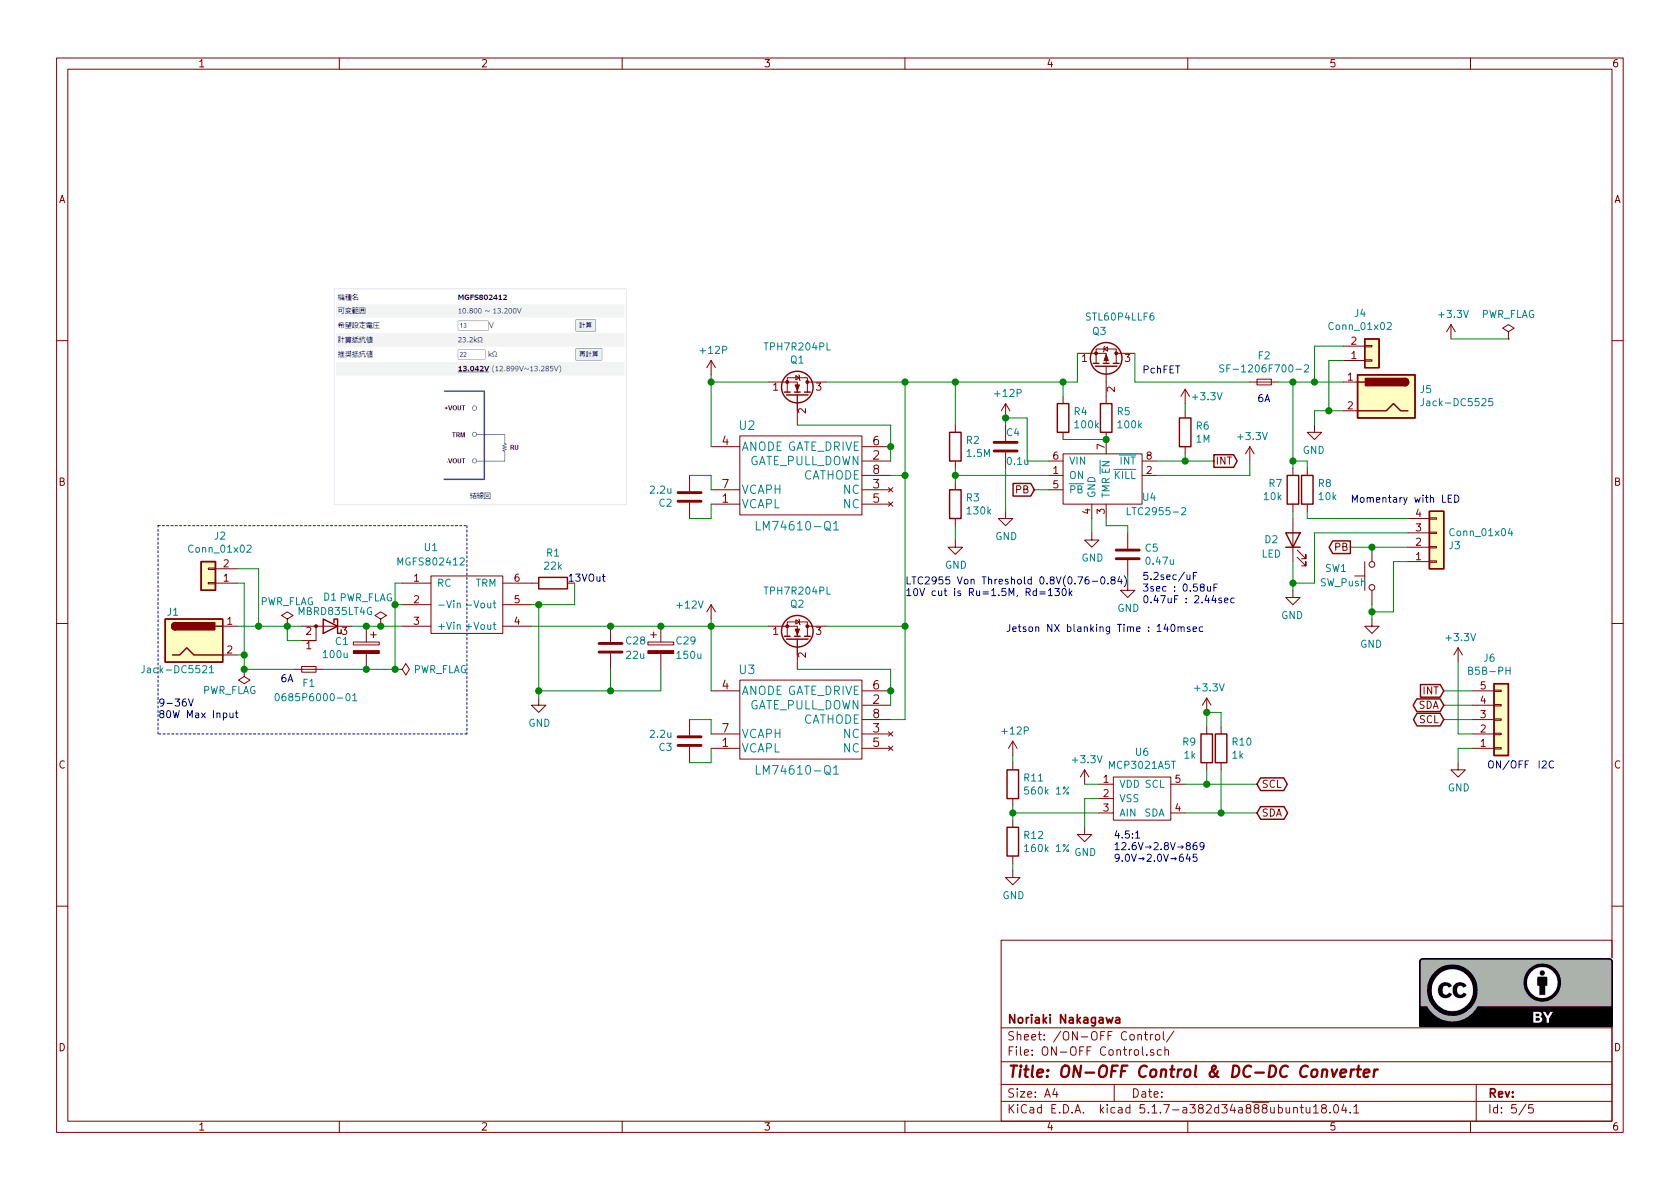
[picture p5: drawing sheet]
EESchema Schematic File Version 4
EELAYER 30 0
EELAYER END
$Descr A4 11693 8268
encoding utf-8
Sheet 5 5
Title "ON-OFF Control & DC-DC Converter"
Date ""
Rev ""
Comp "Noriaki Nakagawa"
Comment1 ""
Comment2 ""
Comment3 ""
Comment4 ""
$EndDescr
Text Notes 7950 2600 0    50   ~ 0
PchFET
Wire Wire Line
	2000 4450 2000 4350
Wire Wire Line
	2100 4450 2000 4450
Wire Wire Line
	2000 4350 2100 4350
Wire Wire Line
	2050 4650 1700 4650
Wire Wire Line
	2650 4350 2800 4350
Connection ~ 2650 4350
$Comp
L power:PWR_FLAG #FLG0104
U 1 1
P 2650 4350
F 0 "#FLG0104" H 2650 4425 50  0001 C CNN
F 1 "PWR_FLAG" H 2550 4550 50  0000 C CNN
F 2 "" H 2650 4350 50  0001 C CNN
F 3 "~" H 2650 4350 50  0001 C CNN
	1    2650 4350
	1    0    0    -1  
$EndComp
Text Notes 8750 2800 0    50   ~ 0
6A
$Comp
L Device:Fuse_Small F1
U 1 1
P 2150 4650
F 0 "F1" H 2150 4750 50  0000 C CNN
F 1 "0685P6000-01" H 2200 4850 50  0000 C CNN
F 2 "Fuse_Holders_and_Fuses:Fuse_SMD1206_HandSoldering" H 2150 4650 50  0001 C CNN
F 3 "~" H 2150 4650 50  0001 C CNN
F 4 "0685P6000-01" H 2150 4650 50  0001 C CNN "型番"
F 5 "https://www.digikey.jp/product-detail/ja/bel-fuse-inc/0685P6000-01/507-2451-1-ND/10057394" H 2150 4650 50  0001 C CNN "order_URL"
	1    2150 4650
	1    0    0    1   
$EndComp
Wire Wire Line
	10100 2350 10500 2350
$Comp
L power:PWR_FLAG #FLG0101
U 1 1
P 10500 2350
F 0 "#FLG0101" H 10500 2425 50  0001 C CNN
F 1 "PWR_FLAG" H 10500 2523 50  0000 C CNN
F 2 "" H 10500 2350 50  0001 C CNN
F 3 "~" H 10500 2350 50  0001 C CNN
	1    10500 2350
	1    0    0    -1  
$EndComp
$Comp
L power:+3.3V #PWR?
U 1 1
P 10100 2350
AR Path="/5FCFCEA4" Ref="#PWR?"  Part="1" 
AR Path="/601FBA46/5FCFCEA4" Ref="#PWR0102"  Part="1" 
F 0 "#PWR0102" H 10100 2200 50  0001 C CNN
F 1 "+3.3V" H 10115 2523 50  0000 C CNN
F 2 "" H 10100 2350 50  0001 C CNN
F 3 "" H 10100 2350 50  0001 C CNN
	1    10100 2350
	1    0    0    -1  
$EndComp
$Comp
L power:PWR_FLAG #FLG0102
U 1 1
P 2750 4650
F 0 "#FLG0102" H 2750 4725 50  0001 C CNN
F 1 "PWR_FLAG" V 2750 4778 50  0000 L CNN
F 2 "" H 2750 4650 50  0001 C CNN
F 3 "~" H 2750 4650 50  0001 C CNN
	1    2750 4650
	0    1    1    0   
$EndComp
Wire Wire Line
	10050 4800 10250 4800
Wire Wire Line
	10050 4900 10250 4900
Wire Wire Line
	10050 5000 10250 5000
Wire Wire Line
	10150 5100 10250 5100
Wire Wire Line
	10150 4600 10150 5100
Wire Wire Line
	10150 5200 10150 5300
Wire Wire Line
	10250 5200 10150 5200
Text GLabel 10050 4900 0    50   BiDi ~ 0
SDA
Text GLabel 10050 5000 0    50   BiDi ~ 0
SCL
Wire Wire Line
	8500 5650 8750 5650
Text GLabel 8750 5650 2    50   BiDi ~ 0
SDA
Text GLabel 8750 5450 2    50   BiDi ~ 0
SCL
$Comp
L power:GND #PWR?
U 1 1
P 10150 5300
AR Path="/5FAE19E6" Ref="#PWR?"  Part="1" 
AR Path="/601FBA46/5FAE19E6" Ref="#PWR0124"  Part="1" 
F 0 "#PWR0124" H 10150 5050 50  0001 C CNN
F 1 "GND" H 10155 5127 50  0000 C CNN
F 2 "" H 10150 5300 50  0001 C CNN
F 3 "" H 10150 5300 50  0001 C CNN
	1    10150 5300
	1    0    0    -1  
$EndComp
$Comp
L power:+3.3V #PWR?
U 1 1
P 10150 4600
AR Path="/5FADC544" Ref="#PWR?"  Part="1" 
AR Path="/601FBA46/5FADC544" Ref="#PWR0106"  Part="1" 
F 0 "#PWR0106" H 10150 4450 50  0001 C CNN
F 1 "+3.3V" H 10165 4773 50  0000 C CNN
F 2 "" H 10150 4600 50  0001 C CNN
F 3 "" H 10150 4600 50  0001 C CNN
	1    10150 4600
	1    0    0    -1  
$EndComp
Text GLabel 10050 4800 0    50   Input ~ 0
INT
Text Notes 10350 5350 0    50   ~ 0
ON/OFF
Text Notes 10700 5350 0    50   ~ 0
I2C
Wire Wire Line
	8400 5450 8750 5450
$Comp
L power:+3.3V #PWR05
U 1 1
P 7550 5450
F 0 "#PWR05" H 7550 5300 50  0001 C CNN
F 1 "+3.3V" H 7565 5623 50  0000 C CNN
F 2 "" H 7550 5450 50  0001 C CNN
F 3 "" H 7550 5450 50  0001 C CNN
	1    7550 5450
	1    0    0    -1  
$EndComp
$Comp
L power:+3.3V #PWR03
U 1 1
P 8400 4950
F 0 "#PWR03" H 8400 4800 50  0001 C CNN
F 1 "+3.3V" H 8415 5123 50  0000 C CNN
F 2 "" H 8400 4950 50  0001 C CNN
F 3 "" H 8400 4950 50  0001 C CNN
	1    8400 4950
	1    0    0    -1  
$EndComp
Text Notes 7750 6000 0    50   ~ 0
4.5:1\n12.6V→2.8V→869\n9.0V→2.0V→645
$Comp
L Device:R R?
U 1 1
P 7050 5450
AR Path="/5FA8C206" Ref="R?"  Part="1" 
AR Path="/601FBA46/5FA8C206" Ref="R11"  Part="1" 
F 0 "R11" H 7120 5496 50  0000 L CNN
F 1 "560k 1%" H 7120 5405 50  0000 L CNN
F 2 "Resistors_SMD:R_0603" V 6980 5450 50  0001 C CNN
F 3 "~" H 7050 5450 50  0001 C CNN
F 4 "https://www.digikey.jp/product-detail/ja/yageo/RC0603FR-07560KL/311-560KHRCT-ND/730252" H 7050 5450 50  0001 C CNN "order_URL"
F 5 "RC0603FR-07560KL" H 7050 5450 50  0001 C CNN "型番"
	1    7050 5450
	1    0    0    -1  
$EndComp
$Comp
L Device:R R?
U 1 1
P 7050 5850
AR Path="/5FA8C200" Ref="R?"  Part="1" 
AR Path="/601FBA46/5FA8C200" Ref="R12"  Part="1" 
F 0 "R12" H 7120 5896 50  0000 L CNN
F 1 "160k 1%" H 7120 5805 50  0000 L CNN
F 2 "Resistors_SMD:R_0603" V 6980 5850 50  0001 C CNN
F 3 "~" H 7050 5850 50  0001 C CNN
F 4 "https://www.digikey.jp/product-detail/ja/yageo/RC0603FR-07160KL/311-160KHRCT-ND/729920" H 7050 5850 50  0001 C CNN "order_URL"
F 5 "RC0603FR-07160KL" H 7050 5850 50  0001 C CNN "型番"
	1    7050 5850
	1    0    0    -1  
$EndComp
Wire Wire Line
	7050 5650 7650 5650
Wire Wire Line
	8500 5350 8500 5650
Wire Wire Line
	8400 5350 8400 5450
Connection ~ 8500 5650
Wire Wire Line
	8250 5650 8500 5650
Connection ~ 8400 5450
Wire Wire Line
	8250 5450 8400 5450
Wire Wire Line
	8500 4950 8500 5050
Wire Wire Line
	8400 4950 8500 4950
Connection ~ 8400 4950
Wire Wire Line
	8400 4950 8400 5050
$Comp
L Device:R R?
U 1 1
P 8500 5200
AR Path="/5FA8C1EE" Ref="R?"  Part="1" 
AR Path="/601FBA46/5FA8C1EE" Ref="R10"  Part="1" 
F 0 "R10" H 8570 5246 50  0000 L CNN
F 1 "1k" H 8570 5155 50  0000 L CNN
F 2 "Resistors_SMD:R_0603" V 8430 5200 50  0001 C CNN
F 3 "~" H 8500 5200 50  0001 C CNN
F 4 "https://www.digikey.jp/product-detail/ja/te-connectivity-passive-product/CRGCQ0603F1K0/A129688CT-ND/8577520" H 8500 5200 50  0001 C CNN "order_URL"
F 5 "CRGCQ0603F1K0" H 8500 5200 50  0001 C CNN "型番"
	1    8500 5200
	1    0    0    -1  
$EndComp
$Comp
L Device:R R?
U 1 1
P 8400 5200
AR Path="/5FA8C1E8" Ref="R?"  Part="1" 
AR Path="/601FBA46/5FA8C1E8" Ref="R9"  Part="1" 
F 0 "R9" H 8470 5246 50  0000 L CNN
F 1 "1k" H 8470 5155 50  0000 L CNN
F 2 "Resistors_SMD:R_0603" V 8330 5200 50  0001 C CNN
F 3 "~" H 8400 5200 50  0001 C CNN
F 4 "https://www.digikey.jp/product-detail/ja/te-connectivity-passive-product/CRGCQ0603F1K0/A129688CT-ND/8577520" H 8400 5200 50  0001 C CNN "order_URL"
F 5 "CRGCQ0603F1K0" H 8400 5200 50  0001 C CNN "型番"
	1    8400 5200
	-1   0    0    -1  
$EndComp
Wire Wire Line
	7550 5550 7550 5750
Wire Wire Line
	7650 5550 7550 5550
$Comp
L power:GND #PWR?
U 1 1
P 7550 5750
AR Path="/5FA8C1DE" Ref="#PWR?"  Part="1" 
AR Path="/601FBA46/5FA8C1DE" Ref="#PWR06"  Part="1" 
F 0 "#PWR06" H 7550 5500 50  0001 C CNN
F 1 "GND" H 7555 5577 50  0000 C CNN
F 2 "" H 7550 5750 50  0001 C CNN
F 3 "" H 7550 5750 50  0001 C CNN
	1    7550 5750
	1    0    0    -1  
$EndComp
Wire Wire Line
	7550 5450 7650 5450
Wire Wire Line
	7050 6000 7050 6050
Wire Wire Line
	7050 5250 7050 5300
Wire Wire Line
	7050 5600 7050 5650
Connection ~ 7050 5650
Wire Wire Line
	7050 5650 7050 5700
$Comp
L power:+12P #PWR?
U 1 1
P 7050 5250
AR Path="/5FA8C1D2" Ref="#PWR?"  Part="1" 
AR Path="/601FBA46/5FA8C1D2" Ref="#PWR04"  Part="1" 
F 0 "#PWR04" H 7050 5100 50  0001 C CNN
F 1 "+12P" H 7065 5423 50  0000 C CNN
F 2 "" H 7050 5250 50  0001 C CNN
F 3 "" H 7050 5250 50  0001 C CNN
	1    7050 5250
	1    0    0    -1  
$EndComp
$Comp
L power:GND #PWR?
U 1 1
P 7050 6050
AR Path="/5FA8C1CC" Ref="#PWR?"  Part="1" 
AR Path="/601FBA46/5FA8C1CC" Ref="#PWR07"  Part="1" 
F 0 "#PWR07" H 7050 5800 50  0001 C CNN
F 1 "GND" H 7055 5877 50  0000 C CNN
F 2 "" H 7050 6050 50  0001 C CNN
F 3 "" H 7050 6050 50  0001 C CNN
	1    7050 6050
	1    0    0    -1  
$EndComp
$Comp
L MCP3021A5T:MCP3021A5T U6
U 1 1
P 7950 5550
AR Path="/601FBA46/5FA8C1C6" Ref="U6"  Part="1" 
AR Path="/5FA8C1C6" Ref="U?"  Part="1" 
F 0 "U6" H 7950 5875 50  0000 C CNN
F 1 "MCP3021A5T" H 7950 5784 50  0000 C CNN
F 2 "TO_SOT_Packages_SMD:SOT-23-5" H 8050 5750 50  0001 C CNN
F 3 "" H 8050 5750 50  0001 C CNN
F 4 "MCP3021A5T" H 7950 5550 50  0001 C CNN "型番"
F 5 "https://www.digikey.jp/product-detail/ja/microchip-technology/MCP3021A5T-E-OT/MCP3021A5T-E-OTCT-ND/1979808" H 7950 5550 50  0001 C CNN "order_URL"
	1    7950 5550
	1    0    0    -1  
$EndComp
Text Notes 3950 4050 0    50   ~ 0
13VOut
Wire Wire Line
	3750 4800 3750 4850
Wire Wire Line
	3750 4800 4250 4800
Connection ~ 3750 4800
Wire Wire Line
	3750 4200 3750 4800
$Comp
L power:GND #PWR?
U 1 1
P 3750 4850
AR Path="/5FF4BE0D" Ref="#PWR?"  Part="1" 
AR Path="/601FBA46/5FF4BE0D" Ref="#PWR0121"  Part="1" 
F 0 "#PWR0121" H 3750 4600 50  0001 C CNN
F 1 "GND" H 3755 4677 50  0000 C CNN
F 2 "" H 3750 4850 50  0001 C CNN
F 3 "" H 3750 4850 50  0001 C CNN
	1    3750 4850
	1    0    0    -1  
$EndComp
Connection ~ 2000 4350
Wire Wire Line
	1800 4350 2000 4350
$Comp
L Device:Q_NMOS_SGD Q?
U 1 1
P 5550 2750
AR Path="/5FB5E197" Ref="Q?"  Part="1" 
AR Path="/601FBA46/5FB5E197" Ref="Q1"  Part="1" 
F 0 "Q1" V 5801 2750 50  0000 C CNN
F 1 "TPH7R204PL" V 5892 2750 50  0000 C CNN
F 2 "JetsonXavierNX_UPS:8-PowerVDFN" H 5750 2850 50  0001 C CNN
F 3 "~" H 5550 2750 50  0001 C CNN
F 4 "TPH7R204PL" H 5550 2750 50  0001 C CNN "型番"
F 5 "https://www.digikey.jp/product-detail/ja/toshiba-semiconductor-and-storage/TPH7R204PL-LQ/TPH7R204PLLQCT-ND/6570933" H 5550 2750 50  0001 C CNN "order_URL"
	1    5550 2750
	0    1    -1   0   
$EndComp
$Comp
L Device:Q_PMOS_SGD Q?
U 1 1
P 7700 2550
AR Path="/602E237F" Ref="Q?"  Part="1" 
AR Path="/601FBA46/602E237F" Ref="Q3"  Part="1" 
F 0 "Q3" V 7950 2450 50  0000 L CNN
F 1 "STL60P4LLF6" V 8050 2400 50  0000 L CNN
F 2 "JetsonXavierNX_UPS:8-PowerVDFN" H 7900 2650 50  0001 C CNN
F 3 "~" H 7700 2550 50  0001 C CNN
F 4 "STL60P4LLF6" H 7700 2550 50  0001 C CNN "型番"
F 5 "https://www.digikey.jp/product-detail/ja/stmicroelectronics/STL60P4LLF6/497-15480-1-ND/5244755" H 7700 2550 50  0001 C CNN "order_URL"
	1    7700 2550
	0    1    -1   0   
$EndComp
$Comp
L Device:C C?
U 1 1
P 4800 5150
AR Path="/5FF67FF7" Ref="C?"  Part="1" 
AR Path="/601FBA46/5FF67FF7" Ref="C3"  Part="1" 
F 0 "C3" H 4915 5196 50  0000 L CNN
F 1 "2.2u" H 4915 5105 50  0000 L CNN
F 2 "Capacitors_SMD:C_0603" H 4838 5000 50  0001 C CNN
F 3 "~" H 4800 5150 50  0001 C CNN
F 4 "CL10A225KP8NNNC" H 4800 5150 50  0001 C CNN "型番"
F 5 "https://www.digikey.jp/product-detail/ja/samsung-electro-mechanics/CL10A225KP8NNNC/1276-1085-1-ND/3889171" H 4800 5150 50  0001 C CNN "order_URL"
	1    4800 5150
	-1   0    0    1   
$EndComp
Wire Wire Line
	6200 4900 6200 4800
$Comp
L LM74610QDGKRQ1:LM74610QDGKRQ1 U?
U 1 1
P 5550 5000
AR Path="/5FF57CD6" Ref="U?"  Part="1" 
AR Path="/601FBA46/5FF57CD6" Ref="U3"  Part="1" 
F 0 "U3" H 5200 5350 60  0000 C CNN
F 1 "LM74610-Q1" H 5550 4650 60  0000 C CNN
F 2 "JetsonXavierNX_UPS:8-VSSOP" H 5550 4940 60  0001 C CNN
F 3 "https://www.ti.com/lit/ds/symlink/lm74610-q1.pdf" H 5550 5000 60  0001 C CNN
F 4 "LM74610QDGKRQ1" H 5550 5000 50  0001 C CNN "型番"
F 5 "https://www.digikey.jp/product-detail/ja/texas-instruments/LM74610QDGKRQ1/296-43067-1-ND/5722225" H 5550 5000 50  0001 C CNN "order_URL"
	1    5550 5000
	1    0    0    -1  
$EndComp
Connection ~ 6200 4800
Wire Wire Line
	6200 4650 6200 4800
$Comp
L power:+3.3V #PWR?
U 1 1
P 8250 2800
AR Path="/5FF423EA" Ref="#PWR?"  Part="1" 
AR Path="/601FBA46/5FF423EA" Ref="#PWR0103"  Part="1" 
F 0 "#PWR0103" H 8250 2650 50  0001 C CNN
F 1 "+3.3V" H 8400 2850 50  0000 C CNN
F 2 "" H 8250 2800 50  0001 C CNN
F 3 "" H 8250 2800 50  0001 C CNN
	1    8250 2800
	1    0    0    -1  
$EndComp
Wire Wire Line
	8050 3300 8700 3300
Wire Wire Line
	8700 3300 8700 3200
$Comp
L power:+3.3V #PWR?
U 1 1
P 8700 3200
AR Path="/5FF3D797" Ref="#PWR?"  Part="1" 
AR Path="/601FBA46/5FF3D797" Ref="#PWR0101"  Part="1" 
F 0 "#PWR0101" H 8700 3050 50  0001 C CNN
F 1 "+3.3V" H 8715 3373 50  0000 C CNN
F 2 "" H 8700 3200 50  0001 C CNN
F 3 "" H 8700 3200 50  0001 C CNN
	1    8700 3200
	1    0    0    -1  
$EndComp
Wire Wire Line
	4250 4650 4250 4800
Connection ~ 4250 4800
Wire Wire Line
	4600 4800 4250 4800
Wire Wire Line
	4600 4650 4600 4800
Wire Wire Line
	4600 4350 4950 4350
Connection ~ 4600 4350
$Comp
L Device:CP C29
U 1 1
P 4600 4500
F 0 "C29" H 4700 4550 50  0000 L CNN
F 1 "150u" H 4700 4450 50  0000 L CNN
F 2 "JetsonXavierNX_UPS:PCR1V151MCL1GS" H 4638 4350 50  0001 C CNN
F 3 "~" H 4600 4500 50  0001 C CNN
F 4 " PCR1V151MCL1GS" H 4600 4500 50  0001 C CNN "型番"
F 5 "https://www.digikey.jp/product-detail/ja/nichicon/PCR1V151MCL1GS/493-13762-1-ND/4694748" H 4600 4500 50  0001 C CNN "order_URL"
	1    4600 4500
	1    0    0    -1  
$EndComp
Wire Wire Line
	4250 4350 4600 4350
Connection ~ 4250 4350
$Comp
L Device:C C28
U 1 1
P 4250 4500
F 0 "C28" H 4350 4550 50  0000 L CNN
F 1 "22u" H 4350 4450 50  0000 L CNN
F 2 "Capacitors_SMD:C_1210" H 4288 4350 50  0001 C CNN
F 3 "" H 4250 4500 50  0001 C CNN
F 4 "GRM32ER71E226K" H 4250 4500 50  0001 C CNN "型番"
F 5 "https://www.digikey.jp/product-detail/ja/murata-electronics/GRM32ER71E226KE15L/490-5313-1-ND/2039092" H 4250 4500 50  0001 C CNN "order_URL"
	1    4250 4500
	1    0    0    -1  
$EndComp
Wire Wire Line
	9550 4250 9550 4300
Wire Wire Line
	9700 3900 9800 3900
Wire Wire Line
	9700 4250 9700 3900
Wire Wire Line
	9550 4250 9700 4250
Connection ~ 9550 4250
Wire Wire Line
	9550 4200 9550 4250
Wire Wire Line
	9100 3600 9800 3600
Wire Wire Line
	9100 3550 9100 3600
Wire Wire Line
	9100 3200 9100 3250
Wire Wire Line
	9000 2650 9000 3200
Wire Wire Line
	9000 3200 9000 3250
Connection ~ 9000 3200
Wire Wire Line
	9000 3200 9100 3200
$Comp
L Device:R R?
U 1 1
P 9100 3400
AR Path="/6069025F" Ref="R?"  Part="1" 
AR Path="/601FBA46/6069025F" Ref="R8"  Part="1" 
F 0 "R8" H 9030 3446 50  0000 R CNN
F 1 "10k" H 9030 3355 50  0000 R CNN
F 2 "Resistors_SMD:R_0603" V 9030 3400 50  0001 C CNN
F 3 "~" H 9100 3400 50  0001 C CNN
F 4 "https://www.digikey.jp/product-detail/ja/te-connectivity-passive-product/CRG0603F10K-10/A121523CT-ND/5246510" H 9100 3400 50  0001 C CNN "order_URL"
F 5 "CRG0603F10K/10" H 9100 3400 50  0001 C CNN "型番"
	1    9100 3400
	-1   0    0    -1  
$EndComp
Wire Wire Line
	9000 3550 9000 3600
Wire Wire Line
	9150 3700 9150 4050
Wire Wire Line
	9000 3900 9000 4050
Wire Wire Line
	9000 4050 9000 4100
Connection ~ 9000 4050
Wire Wire Line
	9000 4050 9150 4050
Wire Wire Line
	9150 3700 9800 3700
$Comp
L Device:LED D2
U 1 1
P 9000 3750
F 0 "D2" V 9000 3900 50  0000 C CNN
F 1 "LED" V 8900 3900 50  0000 C CNN
F 2 "LEDs:LED_0603" H 9000 3750 50  0001 C CNN
F 3 "~" H 9000 3750 50  0001 C CNN
F 4 "https://www.digikey.jp/product-detail/ja/lite-on-inc/LTST-C190KRKT/160-1436-1-ND/386816" H 9000 3750 50  0001 C CNN "order_URL"
F 5 "LTST-C190KRKT" H 9000 3750 50  0001 C CNN "型番"
	1    9000 3750
	0    -1   -1   0   
$EndComp
Wire Wire Line
	9550 3800 9800 3800
Wire Wire Line
	9400 3800 9550 3800
Connection ~ 9550 3800
$Comp
L Switch:SW_Push SW1
U 1 1
P 9550 4000
F 0 "SW1" V 9600 4250 50  0000 C CNN
F 1 "SW_Push" V 9500 4200 50  0000 C CNN
F 2 "Buttons_Switches_ThroughHole:SW_Tactile_SPST_Angled_PTS645Vx83-2LFS" H 9550 4200 50  0001 C CNN
F 3 "~" H 9550 4200 50  0001 C CNN
F 4 "SKHHLPA010" H 9550 4000 50  0001 C CNN "型番"
F 5 "https://akizukidenshi.com/catalog/g/gP-07193/" H 9550 4000 50  0001 C CNN "order_URL"
	1    9550 4000
	0    -1   -1   0   
$EndComp
Wire Notes Line
	1100 3650 3250 3650
Wire Notes Line
	1100 5100 1100 3650
Wire Notes Line
	3250 5100 1100 5100
Wire Notes Line
	3250 3650 3250 5100
Text Notes 7000 4400 0    50   ~ 0
Jetson NX blanking Time : 140msec
Wire Wire Line
	8700 2650 7900 2650
Connection ~ 9000 2650
Wire Wire Line
	9000 2650 8900 2650
Wire Wire Line
	4950 4300 4950 4350
Wire Wire Line
	9150 2400 9350 2400
Wire Wire Line
	9150 2650 9000 2650
Wire Wire Line
	9150 2650 9350 2650
Connection ~ 9150 2650
Wire Wire Line
	9150 2650 9150 2400
Wire Wire Line
	9150 2850 9250 2850
Wire Wire Line
	9250 2850 9350 2850
Connection ~ 9250 2850
Wire Wire Line
	9250 2500 9250 2850
Wire Wire Line
	9350 2500 9250 2500
$Comp
L Connector_Generic:Conn_01x02 J4
U 1 1
P 9550 2500
F 0 "J4" H 9468 2175 50  0000 C CNN
F 1 "Conn_01x02" H 9468 2266 50  0000 C CNN
F 2 "Connectors_JST:JST_XH_B02B-XH-A_02x2.50mm_Straight" H 9550 2500 50  0001 C CNN
F 3 "~" H 9550 2500 50  0001 C CNN
F 4 "https://akizukidenshi.com/catalog/g/gC-12247/" H 9550 2500 50  0001 C CNN "order_URL"
F 5 "B02B-XH-A" H 9550 2500 50  0001 C CNN "型番"
	1    9550 2500
	1    0    0    1   
$EndComp
$Comp
L Device:R R?
U 1 1
P 3850 4050
AR Path="/60077046" Ref="R?"  Part="1" 
AR Path="/601FBA46/60077046" Ref="R1"  Part="1" 
F 0 "R1" V 4057 4050 50  0000 C CNN
F 1 "22k" V 3966 4050 50  0000 C CNN
F 2 "Resistors_SMD:R_0603" V 3780 4050 50  0001 C CNN
F 3 "~" H 3850 4050 50  0001 C CNN
F 4 "https://www.digikey.jp/product-detail/ja/te-connectivity-passive-product/CRGCQ0603F22K/A129704CT-ND/8577536" H 3850 4050 50  0001 C CNN "order_URL"
F 5 "CRGCQ0603F22K" H 3850 4050 50  0001 C CNN "型番"
	1    3850 4050
	0    -1   -1   0   
$EndComp
Wire Wire Line
	1800 3950 1800 4350
Wire Wire Line
	1650 3950 1800 3950
Wire Wire Line
	1700 4050 1650 4050
Wire Wire Line
	1700 4550 1700 4050
Wire Wire Line
	1700 4550 1650 4550
Connection ~ 1800 4350
Wire Wire Line
	1650 4350 1800 4350
$Comp
L Connector_Generic:Conn_01x02 J2
U 1 1
P 1450 4050
F 0 "J2" H 1368 3725 50  0000 C CNN
F 1 "Conn_01x02" H 1368 3816 50  0000 C CNN
F 2 "Connectors_JST:JST_XH_B02B-XH-A_02x2.50mm_Straight" H 1450 4050 50  0001 C CNN
F 3 "~" H 1450 4050 50  0001 C CNN
F 4 "B02B-XH-A" H 1450 4050 50  0001 C CNN "型番"
F 5 "https://akizukidenshi.com/catalog/g/gC-12247/" H 1450 4050 50  0001 C CNN "order_URL"
	1    1450 4050
	-1   0    0    1   
$EndComp
$Comp
L power:PWR_FLAG #FLG0112
U 1 1
P 1700 4650
F 0 "#FLG0112" H 1700 4725 50  0001 C CNN
F 1 "PWR_FLAG" H 1800 4800 50  0000 C CNN
F 2 "" H 1700 4650 50  0001 C CNN
F 3 "~" H 1700 4650 50  0001 C CNN
	1    1700 4650
	-1   0    0    1   
$EndComp
Wire Wire Line
	2750 4050 2750 4200
Wire Wire Line
	2800 4050 2750 4050
Wire Wire Line
	2750 4200 2800 4200
Connection ~ 1700 4550
Connection ~ 1700 4650
Wire Wire Line
	1700 4650 1700 4550
$Comp
L Connector:Jack-DC J1
U 1 1
P 1350 4450
F 0 "J1" H 1250 4650 50  0000 R CNN
F 1 "Jack-DC5521" H 1500 4250 50  0000 R CNN
F 2 "JetsonXavierNX_UPS:CUI_PJ-002B" H 1400 4410 50  0001 C CNN
F 3 "~" H 1400 4410 50  0001 C CNN
F 4 "PJ-002A" H 1350 4450 50  0001 C CNN "型番"
F 5 "https://www.digikey.jp/product-detail/ja/cui-devices/PJ-002A/CP-002A-ND/96962" H 1350 4450 50  0001 C CNN "order_URL"
	1    1350 4450
	1    0    0    -1  
$EndComp
Text Notes 1950 4750 0    50   ~ 0
6A
Text Notes 1100 5000 0    50   ~ 0
9-36V\n80W Max Input
$Comp
L Device:D_Schottky_AAK D?
U 1 1
P 2300 4350
AR Path="/5FFA9DFF" Ref="D?"  Part="1" 
AR Path="/601FBA46/5FFA9DFF" Ref="D1"  Part="1" 
F 0 "D1" H 2250 4150 50  0000 L CNN
F 1 "MBRD835LT4G" H 2000 4250 50  0000 L CNN
F 2 "JetsonXavierNX_UPS:TO-252-3" H 2300 4350 50  0001 C CNN
F 3 "~" H 2300 4350 50  0001 C CNN
F 4 "MBRD835LT4G" V 2300 4350 50  0001 C CNN "型番"
F 5 "https://www.digikey.jp/product-detail/ja/on-semiconductor/MBRD835LT4G/MBRD835LT4GOSCT-ND/917990" V 2300 4350 50  0001 C CNN "order_URL"
	1    2300 4350
	-1   0    0    1   
$EndComp
$Comp
L power:PWR_FLAG #FLG0111
U 1 1
P 2000 4350
F 0 "#FLG0111" H 2000 4425 50  0001 C CNN
F 1 "PWR_FLAG" H 2000 4523 50  0000 C CNN
F 2 "" H 2000 4350 50  0001 C CNN
F 3 "~" H 2000 4350 50  0001 C CNN
	1    2000 4350
	1    0    0    -1  
$EndComp
Connection ~ 2750 4650
Connection ~ 2750 4200
Wire Wire Line
	2750 4200 2750 4650
Wire Wire Line
	2550 4650 2250 4650
Wire Wire Line
	2550 4650 2750 4650
Connection ~ 2550 4650
Wire Wire Line
	2550 4350 2650 4350
Wire Wire Line
	2450 4350 2550 4350
Connection ~ 2550 4350
$Comp
L Device:CP C1
U 1 1
P 2550 4500
F 0 "C1" H 2668 4546 50  0000 L CNN
F 1 "100u" H 2668 4455 50  0000 L CNN
F 2 "JetsonXavierNX_UPS:EEE-1VA101XP" H 2588 4350 50  0001 C CNN
F 3 "~" H 2550 4500 50  0001 C CNN
F 4 "EMHL350ARA101MF80G" H 2550 4500 50  0001 C CNN "型番"
F 5 "https://www.digikey.jp/product-detail/ja/united-chemi-con/EMHL350ARA101MF80G/565-EMHL350ARA101MF80GCT-ND/10487134" H 2550 4500 50  0001 C CNN "order_URL"
	1    2550 4500
	-1   0    0    -1  
$EndComp
Wire Wire Line
	3700 4200 3750 4200
$Comp
L MGFS802412:MGFS802412 U1
U 1 1
P 3250 4200
F 0 "U1" H 3000 4600 50  0000 C CNN
F 1 "MGFS802412" H 3000 4500 50  0000 C CNN
F 2 "JetsonXavierNX_UPS:MGFS80" H 3050 4450 50  0001 C CNN
F 3 "" H 3050 4450 50  0001 C CNN
F 4 "MGFS802412" H 3250 4200 50  0001 C CNN "型番"
F 5 "https://www.furutaka-netsel.co.jp/maker/cosel/mgfs802412" H 3250 4200 50  0001 C CNN "order_URL"
	1    3250 4200
	1    0    0    -1  
$EndComp
$Comp
L power:GND #PWR?
U 1 1
P 9150 2950
AR Path="/5FB9EAE8" Ref="#PWR?"  Part="1" 
AR Path="/601FBA46/5FB9EAE8" Ref="#PWR0120"  Part="1" 
F 0 "#PWR0120" H 9150 2700 50  0001 C CNN
F 1 "GND" H 9155 2777 50  0000 C CNN
F 2 "" H 9150 2950 50  0001 C CNN
F 3 "" H 9150 2950 50  0001 C CNN
	1    9150 2950
	-1   0    0    -1  
$EndComp
Wire Wire Line
	9150 2850 9150 2950
$Comp
L Connector:Jack-DC J5
U 1 1
P 9650 2750
F 0 "J5" H 9420 2800 50  0000 R CNN
F 1 "Jack-DC5525" H 9420 2709 50  0000 R CNN
F 2 "JetsonXavierNX_UPS:CUI_PJ-002B" H 9700 2710 50  0001 C CNN
F 3 "~" H 9700 2710 50  0001 C CNN
F 4 "PJ-202BH" H 9650 2750 50  0001 C CNN "型番"
F 5 "https://www.digikey.jp/product-detail/ja/cui-devices/PJ-202BH/CP-202BH-ND/408451" H 9650 2750 50  0001 C CNN "order_URL"
	1    9650 2750
	-1   0    0    -1  
$EndComp
Text Notes 9400 3500 0    50   ~ 0
Momentary with LED
Wire Wire Line
	6300 4350 5750 4350
Connection ~ 6300 4350
Wire Wire Line
	6300 5000 6300 4350
Wire Wire Line
	6200 5000 6300 5000
Wire Wire Line
	5550 4650 6200 4650
Connection ~ 4950 4350
Wire Wire Line
	4950 4350 4950 4800
Wire Wire Line
	5350 4350 4950 4350
Wire Wire Line
	4950 5300 4950 5200
Wire Wire Line
	4800 5300 4950 5300
Wire Wire Line
	4950 5000 4800 5000
Wire Wire Line
	4950 5100 4950 5000
$Comp
L Device:Q_NMOS_SGD Q?
U 1 1
P 5550 4450
AR Path="/5FB5E1C6" Ref="Q?"  Part="1" 
AR Path="/601FBA46/5FB5E1C6" Ref="Q2"  Part="1" 
F 0 "Q2" V 5801 4450 50  0000 C CNN
F 1 "TPH7R204PL" V 5892 4450 50  0000 C CNN
F 2 "JetsonXavierNX_UPS:8-PowerVDFN" H 5750 4550 50  0001 C CNN
F 3 "~" H 5550 4450 50  0001 C CNN
F 4 "TPH7R204PL" H 5550 4450 50  0001 C CNN "型番"
F 5 "https://www.digikey.jp/product-detail/ja/toshiba-semiconductor-and-storage/TPH7R204PL-LQ/TPH7R204PLLQCT-ND/6570933" H 5550 4450 50  0001 C CNN "order_URL"
	1    5550 4450
	0    1    -1   0   
$EndComp
$Comp
L power:+12P #PWR?
U 1 1
P 4950 2600
AR Path="/5FB5E1B9" Ref="#PWR?"  Part="1" 
AR Path="/601FBA46/5FB5E1B9" Ref="#PWR0119"  Part="1" 
F 0 "#PWR0119" H 4950 2450 50  0001 C CNN
F 1 "+12P" H 4965 2773 50  0000 C CNN
F 2 "" H 4950 2600 50  0001 C CNN
F 3 "" H 4950 2600 50  0001 C CNN
	1    4950 2600
	1    0    0    -1  
$EndComp
Connection ~ 6300 2650
Wire Wire Line
	6300 2650 5750 2650
Wire Wire Line
	6300 3300 6300 4350
Wire Wire Line
	6300 3300 6300 2650
Connection ~ 6300 3300
Wire Wire Line
	6200 3300 6300 3300
Wire Wire Line
	5550 2950 6200 2950
Wire Wire Line
	4950 2600 4950 2650
Wire Wire Line
	4950 2650 4950 3100
Connection ~ 4950 2650
Wire Wire Line
	5350 2650 4950 2650
Wire Wire Line
	4950 3600 4950 3500
Wire Wire Line
	4800 3600 4950 3600
Wire Wire Line
	4950 3300 4800 3300
Wire Wire Line
	4950 3400 4950 3300
$Comp
L Device:C C?
U 1 1
P 4800 3450
AR Path="/5FB5E1A4" Ref="C?"  Part="1" 
AR Path="/601FBA46/5FB5E1A4" Ref="C2"  Part="1" 
F 0 "C2" H 4915 3496 50  0000 L CNN
F 1 "2.2u" H 4915 3405 50  0000 L CNN
F 2 "Capacitors_SMD:C_0603" H 4838 3300 50  0001 C CNN
F 3 "~" H 4800 3450 50  0001 C CNN
F 4 "CL10A225KP8NNNC" H 4800 3450 50  0001 C CNN "型番"
F 5 "https://www.digikey.jp/product-detail/ja/samsung-electro-mechanics/CL10A225KP8NNNC/1276-1085-1-ND/3889171" H 4800 3450 50  0001 C CNN "order_URL"
	1    4800 3450
	-1   0    0    1   
$EndComp
Wire Wire Line
	6200 3100 6200 3200
Wire Wire Line
	6200 2950 6200 3100
Connection ~ 6200 3100
$Comp
L LM74610QDGKRQ1:LM74610QDGKRQ1 U?
U 1 1
P 5550 3300
AR Path="/5FB5E19E" Ref="U?"  Part="1" 
AR Path="/601FBA46/5FB5E19E" Ref="U2"  Part="1" 
F 0 "U2" H 5200 3650 60  0000 C CNN
F 1 "LM74610-Q1" H 5550 2950 60  0000 C CNN
F 2 "JetsonXavierNX_UPS:8-VSSOP" H 5550 3240 60  0001 C CNN
F 3 "https://www.ti.com/lit/ds/symlink/lm74610-q1.pdf" H 5550 3300 60  0001 C CNN
F 4 "LM74610QDGKRQ1" H 5550 3300 50  0001 C CNN "型番"
F 5 "https://www.digikey.jp/product-detail/ja/texas-instruments/LM74610QDGKRQ1/296-43067-1-ND/5722225" H 5550 3300 50  0001 C CNN "order_URL"
	1    5550 3300
	1    0    0    -1  
$EndComp
$Comp
L power:+12V #PWR?
U 1 1
P 4950 4300
AR Path="/5FB5E18F" Ref="#PWR?"  Part="1" 
AR Path="/601FBA46/5FB5E18F" Ref="#PWR0118"  Part="1" 
F 0 "#PWR0118" H 4950 4150 50  0001 C CNN
F 1 "+12V" H 4800 4400 50  0000 C CNN
F 2 "" H 4950 4300 50  0001 C CNN
F 3 "" H 4950 4300 50  0001 C CNN
	1    4950 4300
	1    0    0    -1  
$EndComp
Wire Wire Line
	8050 3200 8250 3200
Connection ~ 8250 3200
Wire Wire Line
	8250 3150 8250 3200
Wire Wire Line
	8250 2800 8250 2850
$Comp
L Device:R R?
U 1 1
P 8250 3000
AR Path="/6033C4E2" Ref="R?"  Part="1" 
AR Path="/601FBA46/6033C4E2" Ref="R6"  Part="1" 
F 0 "R6" H 8320 3046 50  0000 L CNN
F 1 "1M" H 8320 2955 50  0000 L CNN
F 2 "Resistors_SMD:R_0603" V 8180 3000 50  0001 C CNN
F 3 "~" H 8250 3000 50  0001 C CNN
F 4 "https://www.digikey.jp/product-detail/ja/te-connectivity-passive-product/CRGCQ0603J1M0/A130109CT-ND/8577941" H 8250 3000 50  0001 C CNN "order_URL"
F 5 "CRGCQ0603J1M0" H 8250 3000 50  0001 C CNN "型番"
	1    8250 3000
	1    0    0    -1  
$EndComp
Text GLabel 8450 3200 2    50   Output ~ 0
INT
Wire Wire Line
	7000 3250 7000 3550
$Comp
L power:GND #PWR?
U 1 1
P 7000 3550
AR Path="/6031AF91" Ref="#PWR?"  Part="1" 
AR Path="/601FBA46/6031AF91" Ref="#PWR0117"  Part="1" 
F 0 "#PWR0117" H 7000 3300 50  0001 C CNN
F 1 "GND" H 7005 3377 50  0000 C CNN
F 2 "" H 7000 3550 50  0001 C CNN
F 3 "" H 7000 3550 50  0001 C CNN
	1    7000 3550
	1    0    0    -1  
$EndComp
Wire Wire Line
	7000 2900 7150 2900
$Comp
L Device:Fuse_Small F?
U 1 1
P 8800 2650
AR Path="/602E2371" Ref="F?"  Part="1" 
AR Path="/601FBA46/602E2371" Ref="F2"  Part="1" 
F 0 "F2" H 8800 2835 50  0000 C CNN
F 1 "SF-1206F700-2" H 8800 2744 50  0000 C CNN
F 2 "Fuse_Holders_and_Fuses:Fuse_SMD1206_HandSoldering" H 8800 2650 50  0001 C CNN
F 3 "~" H 8800 2650 50  0001 C CNN
F 4 "SF-1206F700-2" H 8800 2650 50  0001 C CNN "型番"
F 5 "https://www.digikey.jp/product-detail/ja/bourns-inc/SF-1206F700-2/SF-1206F700-2CT-ND/1948210" H 8800 2650 50  0001 C CNN "order_URL"
	1    8800 2650
	1    0    0    -1  
$EndComp
$Comp
L Device:R R?
U 1 1
P 6650 3100
AR Path="/602E2363" Ref="R?"  Part="1" 
AR Path="/601FBA46/602E2363" Ref="R2"  Part="1" 
F 0 "R2" H 6720 3146 50  0000 L CNN
F 1 "1.5M" H 6720 3055 50  0000 L CNN
F 2 "Resistors_SMD:R_0603" V 6580 3100 50  0001 C CNN
F 3 "https://www.yageo.com/upload/media/product/productsearch/datasheet/rchip/PYu-RC_Group_51_RoHS_L_11.pdf" H 6650 3100 50  0001 C CNN
F 4 "https://www.digikey.jp/product-detail/ja/yageo/RC0603FR-071M5L/311-1-50MHRCT-ND/729812" H 6650 3100 50  0001 C CNN "order_URL"
F 5 "RC0603FR-071M5L" H 6650 3100 50  0001 C CNN "型番"
	1    6650 3100
	1    0    0    -1  
$EndComp
$Comp
L Device:R R?
U 1 1
P 6650 3500
AR Path="/602E235D" Ref="R?"  Part="1" 
AR Path="/601FBA46/602E235D" Ref="R3"  Part="1" 
F 0 "R3" H 6720 3546 50  0000 L CNN
F 1 "130k" H 6720 3455 50  0000 L CNN
F 2 "Resistors_SMD:R_0603" V 6580 3500 50  0001 C CNN
F 3 "https://www.yageo.com/upload/media/product/productsearch/datasheet/rchip/PYu-RC_Group_51_RoHS_L_11.pdf" H 6650 3500 50  0001 C CNN
F 4 "https://www.digikey.jp/product-detail/ja/yageo/RC0603FR-07130KL/311-130KHRCT-ND/729882" H 6650 3500 50  0001 C CNN "order_URL"
F 5 "RC0603FR-07130KL" H 6650 3500 50  0001 C CNN "型番"
	1    6650 3500
	1    0    0    -1  
$EndComp
$Comp
L power:GND #PWR?
U 1 1
P 6650 3750
AR Path="/602E2354" Ref="#PWR?"  Part="1" 
AR Path="/601FBA46/602E2354" Ref="#PWR0116"  Part="1" 
F 0 "#PWR0116" H 6650 3500 50  0001 C CNN
F 1 "GND" H 6655 3577 50  0000 C CNN
F 2 "" H 6650 3750 50  0001 C CNN
F 3 "" H 6650 3750 50  0001 C CNN
	1    6650 3750
	1    0    0    -1  
$EndComp
Wire Wire Line
	6650 3750 6650 3650
$Comp
L power:+12P #PWR?
U 1 1
P 7000 2900
AR Path="/602E234B" Ref="#PWR?"  Part="1" 
AR Path="/601FBA46/602E234B" Ref="#PWR0115"  Part="1" 
F 0 "#PWR0115" H 7000 2750 50  0001 C CNN
F 1 "+12P" H 7015 3073 50  0000 C CNN
F 2 "" H 7000 2900 50  0001 C CNN
F 3 "" H 7000 2900 50  0001 C CNN
	1    7000 2900
	1    0    0    -1  
$EndComp
$Comp
L Device:C C?
U 1 1
P 7000 3100
AR Path="/602E2344" Ref="C?"  Part="1" 
AR Path="/601FBA46/602E2344" Ref="C4"  Part="1" 
F 0 "C4" H 7000 3200 50  0000 L CNN
F 1 "0.1u" H 7000 3000 50  0000 L CNN
F 2 "Capacitors_SMD:C_0603" H 7038 2950 50  0001 C CNN
F 3 "~" H 7000 3100 50  0001 C CNN
F 4 "C0603C104M4RACTU" H 7000 3100 50  0001 C CNN "型番"
F 5 "https://www.digikey.jp/product-detail/ja/kemet/C0603C104M4RACTU/399-1099-1-ND/411374" H 7000 3100 50  0001 C CNN "order_URL"
	1    7000 3100
	1    0    0    -1  
$EndComp
Connection ~ 7000 2900
Wire Wire Line
	7000 2900 7000 2950
Wire Wire Line
	7150 2900 7150 3200
$Comp
L power:GND #PWR?
U 1 1
P 7600 3700
AR Path="/602E233B" Ref="#PWR?"  Part="1" 
AR Path="/601FBA46/602E233B" Ref="#PWR0114"  Part="1" 
F 0 "#PWR0114" H 7600 3450 50  0001 C CNN
F 1 "GND" H 7605 3527 50  0000 C CNN
F 2 "" H 7600 3700 50  0001 C CNN
F 3 "" H 7600 3700 50  0001 C CNN
	1    7600 3700
	1    0    0    -1  
$EndComp
Wire Wire Line
	7600 3600 7600 3700
$Comp
L Device:C C?
U 1 1
P 7850 3850
AR Path="/602E2334" Ref="C?"  Part="1" 
AR Path="/601FBA46/602E2334" Ref="C5"  Part="1" 
F 0 "C5" H 7965 3896 50  0000 L CNN
F 1 "0.47u" H 7965 3805 50  0000 L CNN
F 2 "Capacitors_SMD:C_0603" H 7888 3700 50  0001 C CNN
F 3 "~" H 7850 3850 50  0001 C CNN
F 4 "0603YG474ZAT2A" H 7850 3850 50  0001 C CNN "型番"
F 5 "https://www.digikey.jp/product-detail/ja/avx-corporation/0603YG474ZAT2A/478-1263-1-ND/564295" H 7850 3850 50  0001 C CNN "order_URL"
	1    7850 3850
	1    0    0    -1  
$EndComp
$Comp
L power:GND #PWR?
U 1 1
P 7850 4050
AR Path="/602E232E" Ref="#PWR?"  Part="1" 
AR Path="/601FBA46/602E232E" Ref="#PWR0113"  Part="1" 
F 0 "#PWR0113" H 7850 3800 50  0001 C CNN
F 1 "GND" H 7855 3877 50  0000 C CNN
F 2 "" H 7850 4050 50  0001 C CNN
F 3 "" H 7850 4050 50  0001 C CNN
	1    7850 4050
	1    0    0    -1  
$EndComp
Wire Wire Line
	7700 3600 7700 3650
Wire Wire Line
	7850 3650 7850 3700
Wire Wire Line
	7850 4000 7850 4050
Text Notes 7950 4200 0    50   ~ 0
5.2sec/uF\n3sec : 0.58uF\n0.47uF : 2.44sec
$Comp
L Connector_Generic:Conn_01x04 J?
U 1 1
P 10000 3800
AR Path="/602E2323" Ref="J?"  Part="1" 
AR Path="/601FBA46/602E2323" Ref="J3"  Part="1" 
F 0 "J3" H 10080 3792 50  0000 L CNN
F 1 "Conn_01x04" H 10080 3701 50  0000 L CNN
F 2 "Connectors_JST:JST_PH_B4B-PH-K_04x2.00mm_Straight" H 10000 3800 50  0001 C CNN
F 3 "~" H 10000 3800 50  0001 C CNN
F 4 "https://akizukidenshi.com/catalog/g/gC-12804/" H 10000 3800 50  0001 C CNN "order_URL"
F 5 "B4B-PH-K-S" H 10000 3800 50  0001 C CNN "型番"
	1    10000 3800
	1    0    0    1   
$EndComp
$Comp
L power:GND #PWR?
U 1 1
P 9550 4300
AR Path="/602E231D" Ref="#PWR?"  Part="1" 
AR Path="/601FBA46/602E231D" Ref="#PWR0112"  Part="1" 
F 0 "#PWR0112" H 9550 4050 50  0001 C CNN
F 1 "GND" H 9555 4127 50  0000 C CNN
F 2 "" H 9550 4300 50  0001 C CNN
F 3 "" H 9550 4300 50  0001 C CNN
	1    9550 4300
	-1   0    0    -1  
$EndComp
$Comp
L Device:R R?
U 1 1
P 9000 3400
AR Path="/602E2306" Ref="R?"  Part="1" 
AR Path="/601FBA46/602E2306" Ref="R7"  Part="1" 
F 0 "R7" H 9070 3446 50  0000 L CNN
F 1 "10k" H 9070 3355 50  0000 L CNN
F 2 "Resistors_SMD:R_0603" V 8930 3400 50  0001 C CNN
F 3 "~" H 9000 3400 50  0001 C CNN
F 4 "https://www.digikey.jp/product-detail/ja/te-connectivity-passive-product/CRG0603F10K-10/A121523CT-ND/5246510" H 9000 3400 50  0001 C CNN "order_URL"
F 5 "CRG0603F10K/10" H 9000 3400 50  0001 C CNN "型番"
	1    9000 3400
	-1   0    0    -1  
$EndComp
Text GLabel 7200 3400 0    50   Input ~ 0
PB
Wire Wire Line
	7200 3400 7300 3400
Text GLabel 9400 3800 0    50   Output ~ 0
PB
$Comp
L power:GND #PWR?
U 1 1
P 9000 4100
AR Path="/602E22F9" Ref="#PWR?"  Part="1" 
AR Path="/601FBA46/602E22F9" Ref="#PWR0111"  Part="1" 
F 0 "#PWR0111" H 9000 3850 50  0001 C CNN
F 1 "GND" H 9005 3927 50  0000 C CNN
F 2 "" H 9000 4100 50  0001 C CNN
F 3 "" H 9000 4100 50  0001 C CNN
	1    9000 4100
	-1   0    0    -1  
$EndComp
$Comp
L LTC2955:LTC2955-2 U4
U 1 1
P 7700 3350
F 0 "U4" H 8000 3250 50  0000 C CNN
F 1 "LTC2955-2" H 8050 3150 50  0000 C CNN
F 2 "TO_SOT_Packages_SMD:TSOT-23-8" H 7450 3600 50  0001 C CNN
F 3 "https://www.analog.com/media/jp/technical-documentation/data-sheets/j2955f.pdf" H 7450 3600 50  0001 C CNN
F 4 "LTC2955CTS8-2" H 7700 3350 50  0001 C CNN "型番"
F 5 "https://www.digikey.jp/product-detail/ja/analog-devices-inc/LTC2955CTS8-2-TRMPBF/LTC2955CTS8-2-TRMPBFCT-ND/3065187" H 7700 3350 50  0001 C CNN "order_URL"
	1    7700 3350
	1    0    0    -1  
$EndComp
Wire Wire Line
	8250 3200 8450 3200
Wire Wire Line
	7700 3650 7850 3650
$Comp
L Connector_Generic:Conn_01x05 J6
U 1 1
P 10450 5000
F 0 "J6" H 10368 4575 50  0000 C CNN
F 1 "B5B-PH" H 10368 4666 50  0000 C CNN
F 2 "Connectors_JST:JST_PH_B5B-PH-K_05x2.00mm_Straight" H 10450 5000 50  0001 C CNN
F 3 "~" H 10450 5000 50  0001 C CNN
F 4 "" H 10450 5000 50  0001 C CNN "型番"
F 5 "" H 10450 5000 50  0001 C CNN "order_URL"
	1    10450 5000
	1    0    0    1   
$EndComp
Wire Wire Line
	3700 4350 4250 4350
Wire Wire Line
	3750 4200 4000 4200
Wire Wire Line
	4000 4200 4000 4050
Connection ~ 3750 4200
$Comp
L Device:R R?
U 1 1
P 7400 2900
AR Path="/5FF999F6" Ref="R?"  Part="1" 
AR Path="/5FACB796/5FF999F6" Ref="R?"  Part="1" 
AR Path="/601FBA46/5FF999F6" Ref="R4"  Part="1" 
F 0 "R4" H 7470 2946 50  0000 L CNN
F 1 "100k" H 7470 2855 50  0000 L CNN
F 2 "Resistors_SMD:R_0603" V 7330 2900 50  0001 C CNN
F 3 "~" H 7400 2900 50  0001 C CNN
F 4 "https://www.digikey.jp/product-detail/ja/te-connectivity-passive-product/CRGCQ0603F100K/A129712CT-ND/8577544" H 7400 2900 50  0001 C CNN "order_URL"
F 5 "CRGCQ0603F100K" H 7400 2900 50  0001 C CNN "型番"
	1    7400 2900
	1    0    0    -1  
$EndComp
$Comp
L Device:R R?
U 1 1
P 7700 2900
AR Path="/5FF9F3CC" Ref="R?"  Part="1" 
AR Path="/5FACB796/5FF9F3CC" Ref="R?"  Part="1" 
AR Path="/601FBA46/5FF9F3CC" Ref="R5"  Part="1" 
F 0 "R5" H 7770 2946 50  0000 L CNN
F 1 "100k" H 7770 2855 50  0000 L CNN
F 2 "Resistors_SMD:R_0603" V 7630 2900 50  0001 C CNN
F 3 "~" H 7700 2900 50  0001 C CNN
F 4 "https://www.digikey.jp/product-detail/ja/te-connectivity-passive-product/CRGCQ0603F100K/A129712CT-ND/8577544" H 7700 2900 50  0001 C CNN "order_URL"
F 5 "CRGCQ0603F100K" H 7700 2900 50  0001 C CNN "型番"
	1    7700 2900
	1    0    0    -1  
$EndComp
Wire Wire Line
	7150 3200 7300 3200
Connection ~ 6650 3300
Wire Wire Line
	6650 3300 6650 3350
Wire Wire Line
	6650 3250 6650 3300
Wire Wire Line
	6650 3300 7300 3300
Wire Wire Line
	7900 2650 7900 2450
Wire Wire Line
	7500 2450 7500 2650
Wire Wire Line
	7400 3050 7700 3050
Connection ~ 7700 3050
Wire Wire Line
	6300 2650 6650 2650
Wire Wire Line
	7400 2650 7400 2750
Connection ~ 7400 2650
Wire Wire Line
	7400 2650 7500 2650
Wire Wire Line
	6650 2650 6650 2950
Connection ~ 6650 2650
Wire Wire Line
	6650 2650 7400 2650
Text Notes 6300 4150 0    50   ~ 0
LTC2955 Von Threshold 0.8V(0.76-0.84)\n10V cut is Ru=1.5M, Rd=130k
$EndSCHEMATC
